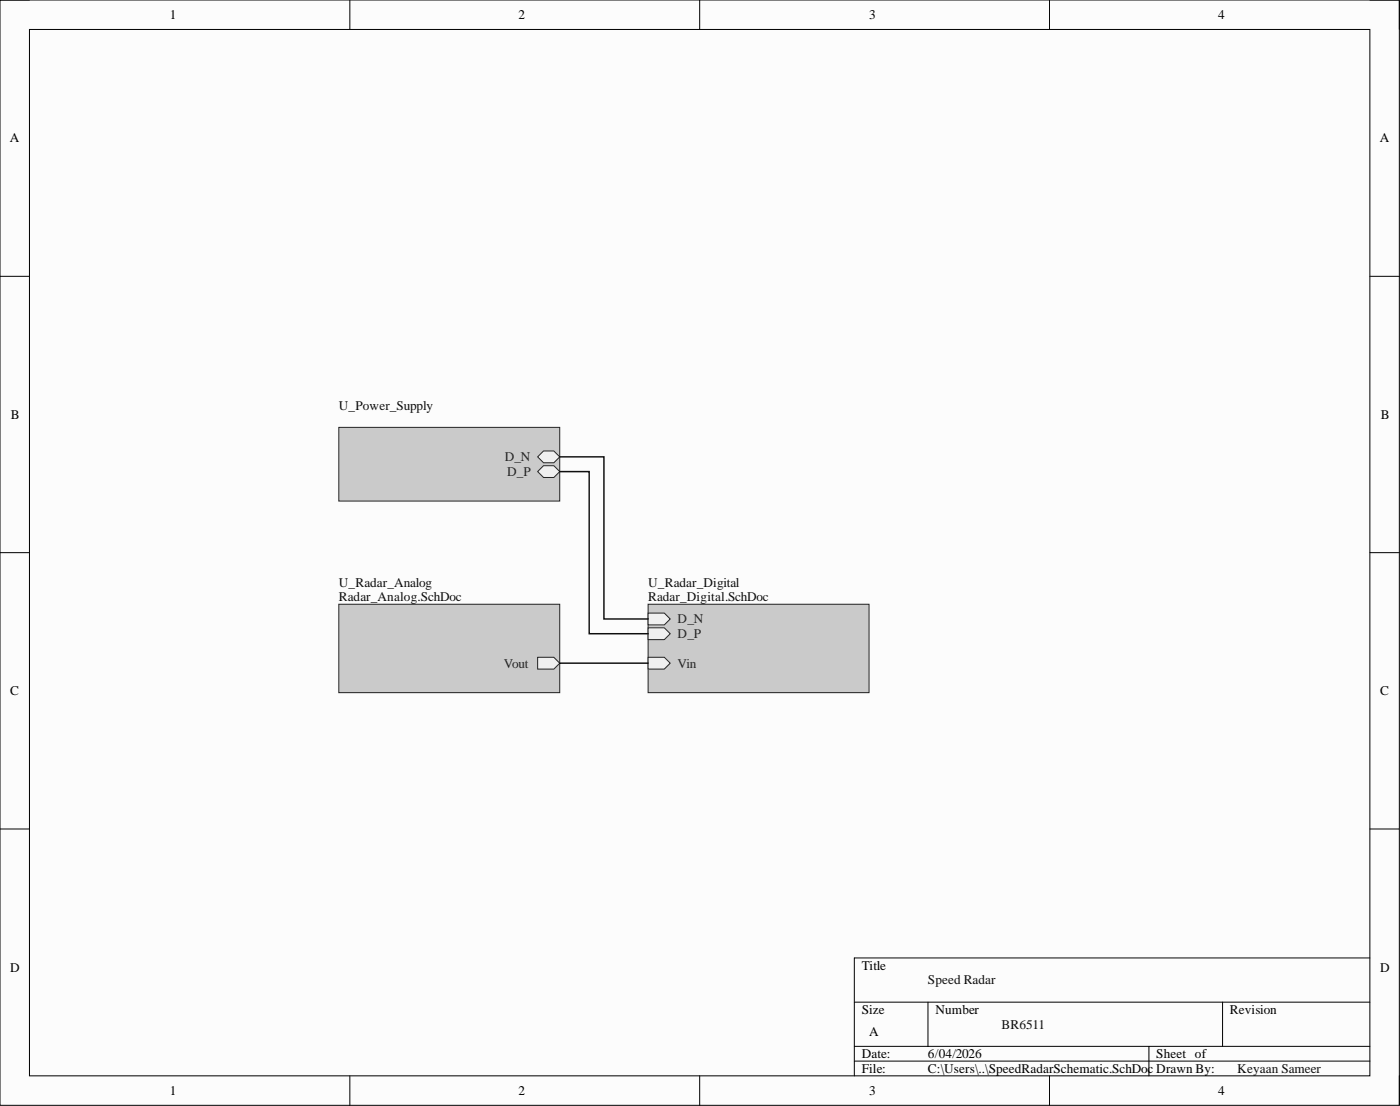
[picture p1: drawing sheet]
<svg xmlns="http://www.w3.org/2000/svg" width="241mm" height="190mm" viewBox="0 0 241 190" stroke-linecap="round" stroke-linejoin="round" font-family="sans-serif">
<path d="M0 0h241.2v190.4h-241.2z" fill-rule="evenodd" fill="#fcfcfc"/>
<path d="M0 0h241.2v190.4h-241.2z" fill="none" stroke="#000" stroke-width=".17"/>
<path d="M5.1 5.1h231v180.2h-231z" fill-rule="evenodd" fill="#fcfcfc"/>
<g fill="none" stroke="#000" stroke-width=".17">
<path d="M0 0h5.1M60.3 0v5.1M120.6 0v5.1M180.9 0v5.1M236.1 0h5.1v5.1M5.1 5.1h231v180.2h-231zM0 47.6h5.1M236.1 47.6h5.1M0 95.2h5.1M236.1 95.2h5.1M0 142.8h5.1M236.1 142.8h5.1"/>
<path d="M147.3 172.6h88.8M159.9 172.6v7.6M210.7 172.6v7.6M236.1 165h-88.8v20.3M60.3 185.3v5.1M120.6 185.3v5.1M147.3 180.2h88.8M147.3 182.8h88.8M180.9 185.3v5.1M198 180.2v5.1M241.2 185.3v5.1"/>
</g>
<path d="M58.4 73.6h38.1v12.7h-38.1z" fill-rule="evenodd" fill="#cacaca"/>
<path d="M58.4 73.6h38.1v12.7h-38.1z" fill="none" stroke="#262626" stroke-width=".17"/>
<path d="M92.7 78.7l1-1h1.8l1 1-1 1h-1.8z" fill-rule="evenodd" fill="#f0f0f0"/>
<path d="M92.7 78.7l1-1h1.8l1 1-1 1h-1.8z" fill="none" stroke="#262626" stroke-width=".17"/>
<path d="M92.7 81.2l1-1h1.8l1 1-1 1h-1.8z" fill-rule="evenodd" fill="#f0f0f0"/>
<path d="M92.7 81.2l1-1h1.8l1 1-1 1h-1.8z" fill="none" stroke="#262626" stroke-width=".17"/>
<path d="M111.7 104.1h38.1v15.2h-38.1z" fill-rule="evenodd" fill="#cacaca"/>
<path d="M111.7 104.1h38.1v15.2h-38.1z" fill="none" stroke="#262626" stroke-width=".17"/>
<path d="M111.7 105.6h2.8l1 1-1 1h-2.8z" fill-rule="evenodd" fill="#f0f0f0"/>
<path d="M111.7 105.6h2.8l1 1-1 1h-2.8z" fill="none" stroke="#262626" stroke-width=".17"/>
<path d="M111.7 108.1h2.8l1 1.1-1 1h-2.8z" fill-rule="evenodd" fill="#f0f0f0"/>
<path d="M111.7 108.1h2.8l1 1.1-1 1h-2.8z" fill="none" stroke="#262626" stroke-width=".17"/>
<path d="M111.7 113.2h2.8l1 1-1 1h-2.8z" fill-rule="evenodd" fill="#f0f0f0"/>
<path d="M111.7 113.2h2.8l1 1-1 1h-2.8z" fill="none" stroke="#262626" stroke-width=".17"/>
<path d="M58.4 104.1h38.1v15.2h-38.1z" fill-rule="evenodd" fill="#cacaca"/>
<path d="M58.4 104.1h38.1v15.2h-38.1z" fill="none" stroke="#262626" stroke-width=".17"/>
<path d="M92.7 113.2h2.8l1 1-1 1h-2.8z" fill-rule="evenodd" fill="#f0f0f0"/>
<path d="M92.7 113.2h2.8l1 1-1 1h-2.8z" fill="none" stroke="#262626" stroke-width=".17"/>
<path d="M96.5 78.7h7.6v27.9h7.6M96.5 81.2h5.1v28h10.1M96.5 114.2h15.2" fill="none" stroke="#0e0e0e" stroke-width=".25"/>
<g font-size="2.3">
<text x="29.3" y="3.3">1</text>
<text x="89.4" y="3.3">2</text>
<text x="149.8" y="3.3">3</text>
<text x="210" y="3.3">4</text>
<text x="1.7" y="24.5">A</text>
<text x="237.8" y="24.5">A</text>
<text x="1.9" y="72.2">B</text>
<text x="238" y="72.2">B</text>
<text x="1.8" y="119.7">C</text>
<text x="237.9" y="119.7">C</text>
<text x="1.8" y="167.4">D</text>
<text x="148.5" y="167">Title</text>
<text x="237.9" y="167.4">D</text>
<text x="148.5" y="174.6">Size</text>
<text x="149.8" y="178.5">A</text>
<text x="161.2" y="174.6">Number</text>
<text x="212" y="174.6">Revision</text>
<text x="148.5" y="182.3">Date:</text>
<text x="148.5" y="184.8">File:</text>
<text x="159.9" y="182.3">6/04/2026</text>
<text x="159.9" y="184.8">C:\Users\..\SpeedRadarSchematic.SchDoc Drawn By:</text>
<text x="199.3" y="182.3">Sheet of</text>
<text x="29.3" y="188.6">1</text>
<text x="89.4" y="188.6">2</text>
<text x="149.8" y="188.6">3</text>
<text x="210" y="188.6">4</text>
</g>
<g font-size="2.3" fill="#0e0e0e">
<text x="58.4" y="70.6">U_Power_Supply</text>
<text x="58.4" y="101">U_Radar_Analog</text>
<text x="111.7" y="101">U_Radar_Digital</text>
<text x="58.4" y="103.6">Radar_Analog.SchDoc</text>
<text x="111.7" y="103.6">Radar_Digital.SchDoc</text>
<text x="159.9" y="169.6">Speed Radar</text>
<text x="172.6" y="177.2">BR6511</text>
<text x="213.3" y="184.8">Keyaan Sameer</text>
</g>
<g font-size="2.3" fill="#262626">
<text x="87" y="79.5">D_N</text>
<text x="87.4" y="82">D_P</text>
<text x="116.8" y="107.4">D_N</text>
<text x="116.8" y="109.9">D_P</text>
<text x="86.8" y="115">Vout</text>
<text x="116.8" y="115">Vin</text>
</g>
</svg>
